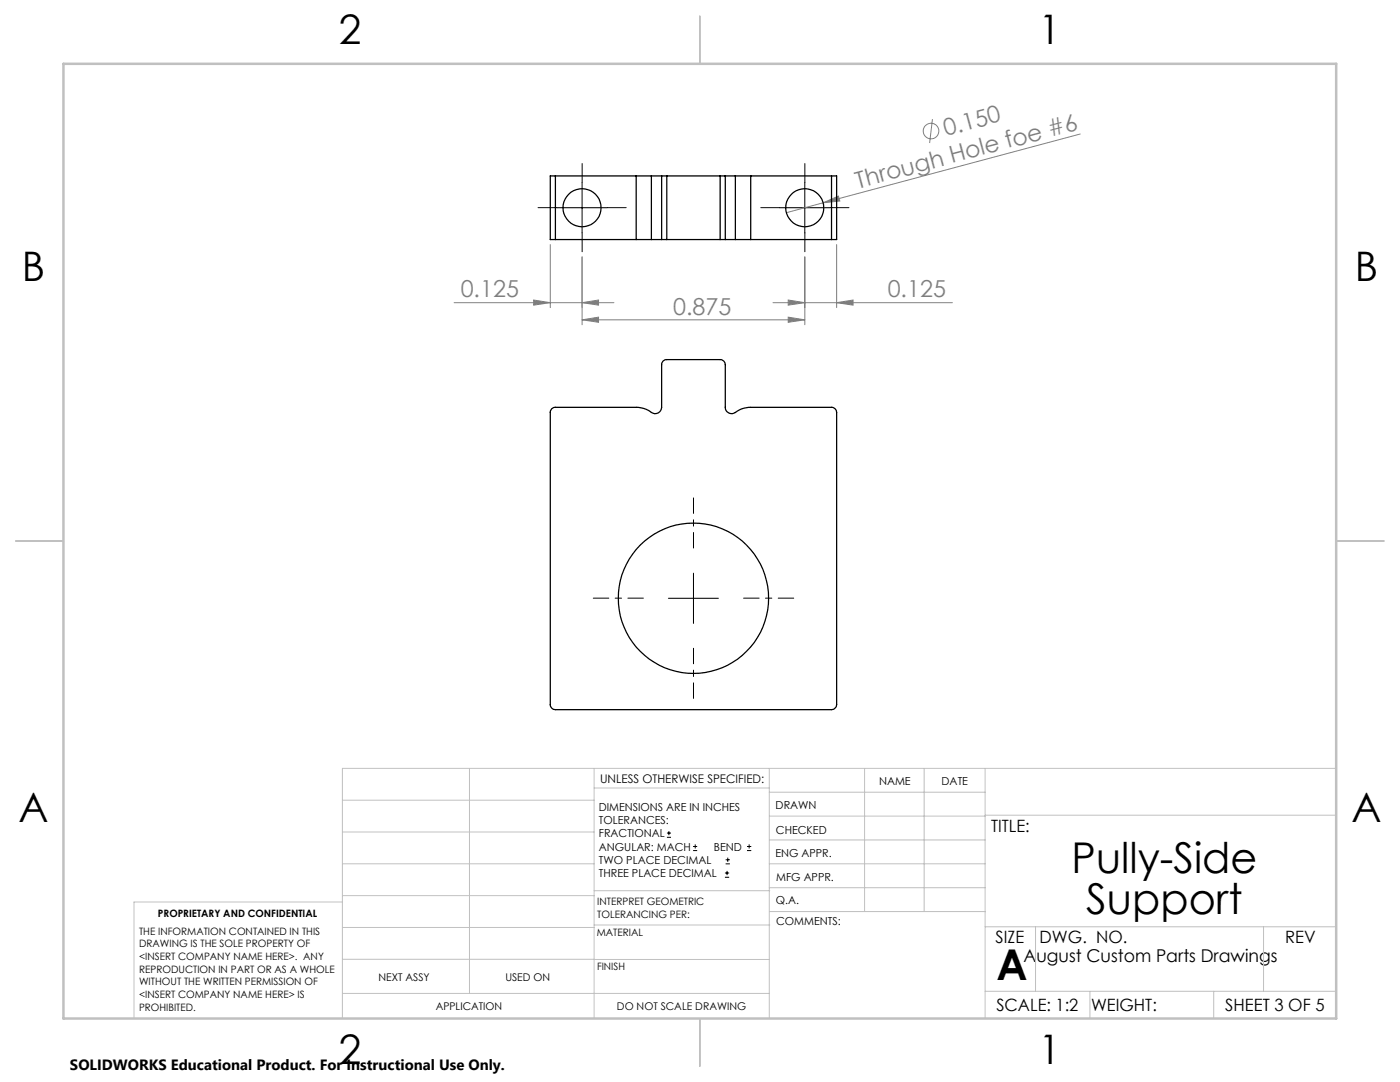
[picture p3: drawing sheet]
<svg xmlns="http://www.w3.org/2000/svg" width="279mm" height="216mm" viewBox="0 0 279 216" stroke-linecap="round" stroke-linejoin="round" font-family="sans-serif">
<g fill="none" stroke="#808080" stroke-width=".2">
<path d="M186.1 23.8l-.6 4.7M215.6 26.7l-58.6 15.7M106.5 59.9l3.3 .5-3.3 .5zM109.8 48.8v12.6M116.2 51.3v13.5M157.3 59.9l3.3 .5-3.3 .5zM160.6 51.3v13.5M164.3 40.5l3-1.4 .3 1zM167 48.8v12.6M90.6 60.4h31.9M116.2 60.4l3.3-.5v1zM116.2 63.8l3.3-.5v1z"/>
<path d="M116.2 63.8h44.4M154.3 60.4h35.8M157.3 63.3l3.3 .5-3.3 .5zM167 60.4l3.3-.5v1z"/>
<circle cx="185.8" cy="26.2" r="1.56"/>
</g>
<g fill="none" stroke="#000" stroke-width=".2">
<path d="M116.2 36.4v10.1M160.6 36.4v10.1M111.2 41.5h9.9M155.6 41.5h10M133.4 119.4h10M138.4 114.4v10M133.1 167.1h.8M133.1 166.2h.8M133.5 165.8v.9M138.3 169.7h.8M138.3 168.9h.8M138.7 168.5v.8"/>
<path d="M144.7 175h.8M144.7 174.2h.8M144.8 172.4h.9M144.8 171.6h.9M145.1 173.8v.8M145.2 171.1v.9M149.1 169.7h.8M149.1 168.9h.8M149.5 168.5v.8"/>
</g>
<path d="M128.4 119.4h-10M138.4 109.4v-10M148.4 119.4h10M138.4 129.4v10" fill="none" stroke="#000" stroke-width=".2" stroke-dasharray="15.2 1.3 1.3 1.3" stroke-dashoffset="12.1"/>
<path d="M116.2 36.4v-3.8M160.6 36.4v-3.8M111.2 41.4h-3.8M116.2 46.4v3.8M121.2 41.4h3.8M155.6 41.4h-3.8M160.6 46.4v3.8M165.6 41.4h3.8" fill="none" stroke="#000" stroke-width=".2" stroke-dasharray="15.2 1.3 1.3 1.3"/>
<g fill="none" stroke="#c0c0c0" stroke-width=".2">
<path d="M68.3 159.7h50.3M93.7 153.3v44.9M118.6 153.3v49.9M118.6 157.2h34.9M153.5 153.3v49.9M153.5 158.1h43.1M172.5 153.3v28.6M184.4 153.3v28.6M196.6 153.3v49.9M266.7 153.3h-198.4v49.9M68.3 178.7h50.3M68.3 172.4h50.3"/>
<path d="M68.3 166h50.3M68.3 180h-41.6v23.2M118.6 177.7h35M153.5 167.6h43.1M153.5 162.8h43.1M153.5 172.4h43.1M153.5 177.1h43.1M196.6 162.7h70.1M68.3 198.2h85.2M68.3 191.4l85.2 .1M68.3 185.1h50.3M118.6 184.6h35"/>
<path d="M153.6 181.9h43M196.6 197.8h70.1M196.6 184.9h70.1M206.7 184.9v12.9M217.5 197.8v5.4M242.2 197.8v5.4M252.2 184.9v12.9"/>
</g>
<path d="M139.7 3.2v9.5M3.1 107.9h9.6M266.7 107.9h9.5M139.7 203.2v9.6" fill="none" stroke="#c0c0c0" stroke-width=".25"/>
<path d="M12.7 12.7h254v190.5h-254z" fill="none" stroke="#c0c0c0" stroke-width=".5"/>
<g fill="#808080">
<path d="M164.3 40.5l3-1.4 .3 1z"/>
<path d="M116.2 60.4l3.3-.5v1zM106.5 59.9l3.3 .5-3.3 .5z"/>
<path d="M116.2 63.8l3.3-.5v1zM157.3 63.3l3.3 .5-3.3 .5zM157.3 59.9l3.3 .5-3.3 .5zM167 60.4l3.3-.5v1z"/>
</g>
<g fill="none" stroke="#000" stroke-width=".25">
<path d="M110.8 35.1h-1v12.7h1M110.8 35.1h16.2M110.8 35.1v12.7M127 35.1h3M127 35.1v12.7M130 35.1h2M130 35.1v12.7M132 35.1h1.1M132 35.1v12.7M133.1 35.1v12.7M133.1 35.1h10.6M143.7 35.1h1"/>
<path d="M143.7 35.1v12.7M144.7 35.1h2.1M144.7 35.1v12.7M146.8 35.1h3M146.8 35.1v12.7M149.8 35.1h16.1M149.8 35.1v12.7M165.9 35.1h1.1v12.7h-1.1M165.9 35.1v12.7M110.8 47.8h16.2M127 47.8h3M130 47.8h2"/>
<path d="M132 47.8h1.1M133.1 47.8h10.6M143.7 47.8h1M144.7 47.8h2.1M146.8 47.8h3M149.8 47.8h16.1M110.1 81.6l.5-.3h16.4a5.6 5.6 0 0 1 3.3 1.1 1.26 1.26 0 0 0 1.7-1.1v-8.5a.97 .97 0 0 1 1.1-1h10.6a1.02 1.02 0 0 1 1 1v8.5a1.32 1.32 0 0 0 1 1.2 1.32 1.32 0 0 0 1.4-.4l1.1-.6 1.2-.2h16.5a1.02 1.02 0 0 1 1.1 1v58.3a1.09 1.09 0 0 1-1.1 1h-55.1a1.02 1.02 0 0 1-1-1v-58.5z"/>
<circle cx="116.2" cy="41.4" r="3.8"/>
<circle cx="160.6" cy="41.4" r="3.8"/>
<circle cx="138.4" cy="119.4" r="15"/>
</g>
<g font-size="8.5">
<text x="213.9" y="174.2">Pully-Side</text>
<text x="216.8" y="182.3">Support</text>
<text x="198.9" y="195.5">A</text>
</g>
<g font-size="8.1">
<text x="67.6" y="8.9">2</text>
<text x="207.3" y="8.9">1</text>
<text x="4.4" y="56.2">B</text>
<text x="270.4" y="56.2">B</text>
<text x="3.7" y="164.1">A</text>
<text x="269.7" y="164.1">A</text>
<text x="67.6" y="212.4">2</text>
<text x="207.3" y="212.4">1</text>
</g>
<g font-size="4.7" fill="#808080">
<text x="188.7" y="27.1" transform="rotate(-15 188.7 27.1)">0.150</text>
<text x="171.2" y="37.6" transform="rotate(-15 171.2 37.6)">Through Hole foe #6</text>
<text x="91.9" y="59.4">0.125</text>
<text x="177.2" y="59.4">0.125</text>
<text x="134.4" y="62.8">0.875</text>
</g>
<text font-size="3.5" x="204.3" y="191.9">August Custom Parts Drawings</text>
<g font-size="3.4">
<text x="197.8" y="166">TITLE:</text>
<text x="198.7" y="188.1">SIZE</text>
<text x="207.5" y="188.1">DWG. NO.</text>
<text x="256.5" y="188.2">REV</text>
<text x="198.8" y="201.7">SCALE: 1:2</text>
<text x="217.7" y="201.8">WEIGHT:</text>
<text x="244.5" y="201.7">SHEET 3 OF 5</text>
</g>
<text font-size="3" x="14" y="213.5">SOLIDWORKS Educational Product. For Instructional Use Only.</text>
<text font-size="2.4" x="119.8" y="156.2">UNLESS OTHERWISE SPECIFIED:</text>
<g font-size="2.2">
<text x="119.5" y="161.8">DIMENSIONS ARE IN INCHES</text>
<text x="154.8" y="161.4">DRAWN</text>
<text x="175.4" y="156.6">NAME</text>
<text x="187.9" y="156.7">DATE</text>
<text x="119.5" y="164.4">TOLERANCES:</text>
<text x="119.5" y="167.1">FRACTIONAL</text>
<text x="154.9" y="166.3">CHECKED</text>
<text x="119.5" y="169.7">ANGULAR: MACH</text>
<text x="119.5" y="172.4">TWO PLACE DECIMAL</text>
<text x="142.5" y="169.7">BEND</text>
<text x="154.8" y="171">ENG APPR.</text>
<text x="119.5" y="175">THREE PLACE DECIMAL</text>
<text x="154.9" y="175.7">MFG APPR.</text>
<text x="154.9" y="180.4">Q.A.</text>
<text x="154.9" y="184.6">COMMENTS:</text>
</g>
<g font-size="2.1">
<text x="75.5" y="195.7">NEXT ASSY</text>
<text x="100.9" y="195.7">USED ON</text>
<text x="86.9" y="201.5">APPLICATION</text>
<text x="123.1" y="201.6">DO NOT SCALE DRAWING</text>
</g>
<g font-size="2">
<text x="31.5" y="182.9">PROPRIETARY AND CONFIDENTIAL</text>
<text x="119.2" y="180.6">INTERPRET GEOMETRIC</text>
<text x="119.2" y="183.1">TOLERANCING PER:</text>
<text x="27.8" y="186.5">THE INFORMATION CONTAINED IN THIS</text>
<text x="27.8" y="189">DRAWING IS THE SOLE PROPERTY OF</text>
<text x="27.8" y="191.6">&lt;INSERT COMPANY NAME HERE&gt;. ANY</text>
<text x="119.1" y="186.7">MATERIAL</text>
<text x="27.8" y="194.1">REPRODUCTION IN PART OR AS A WHOLE</text>
<text x="27.8" y="196.6">WITHOUT THE WRITTEN PERMISSION OF</text>
<text x="119.1" y="193.5">FINISH</text>
<text x="27.8" y="199.1">&lt;INSERT COMPANY NAME HERE&gt; IS</text>
<text x="27.8" y="201.7">PROHIBITED.</text>
</g>
</svg>
